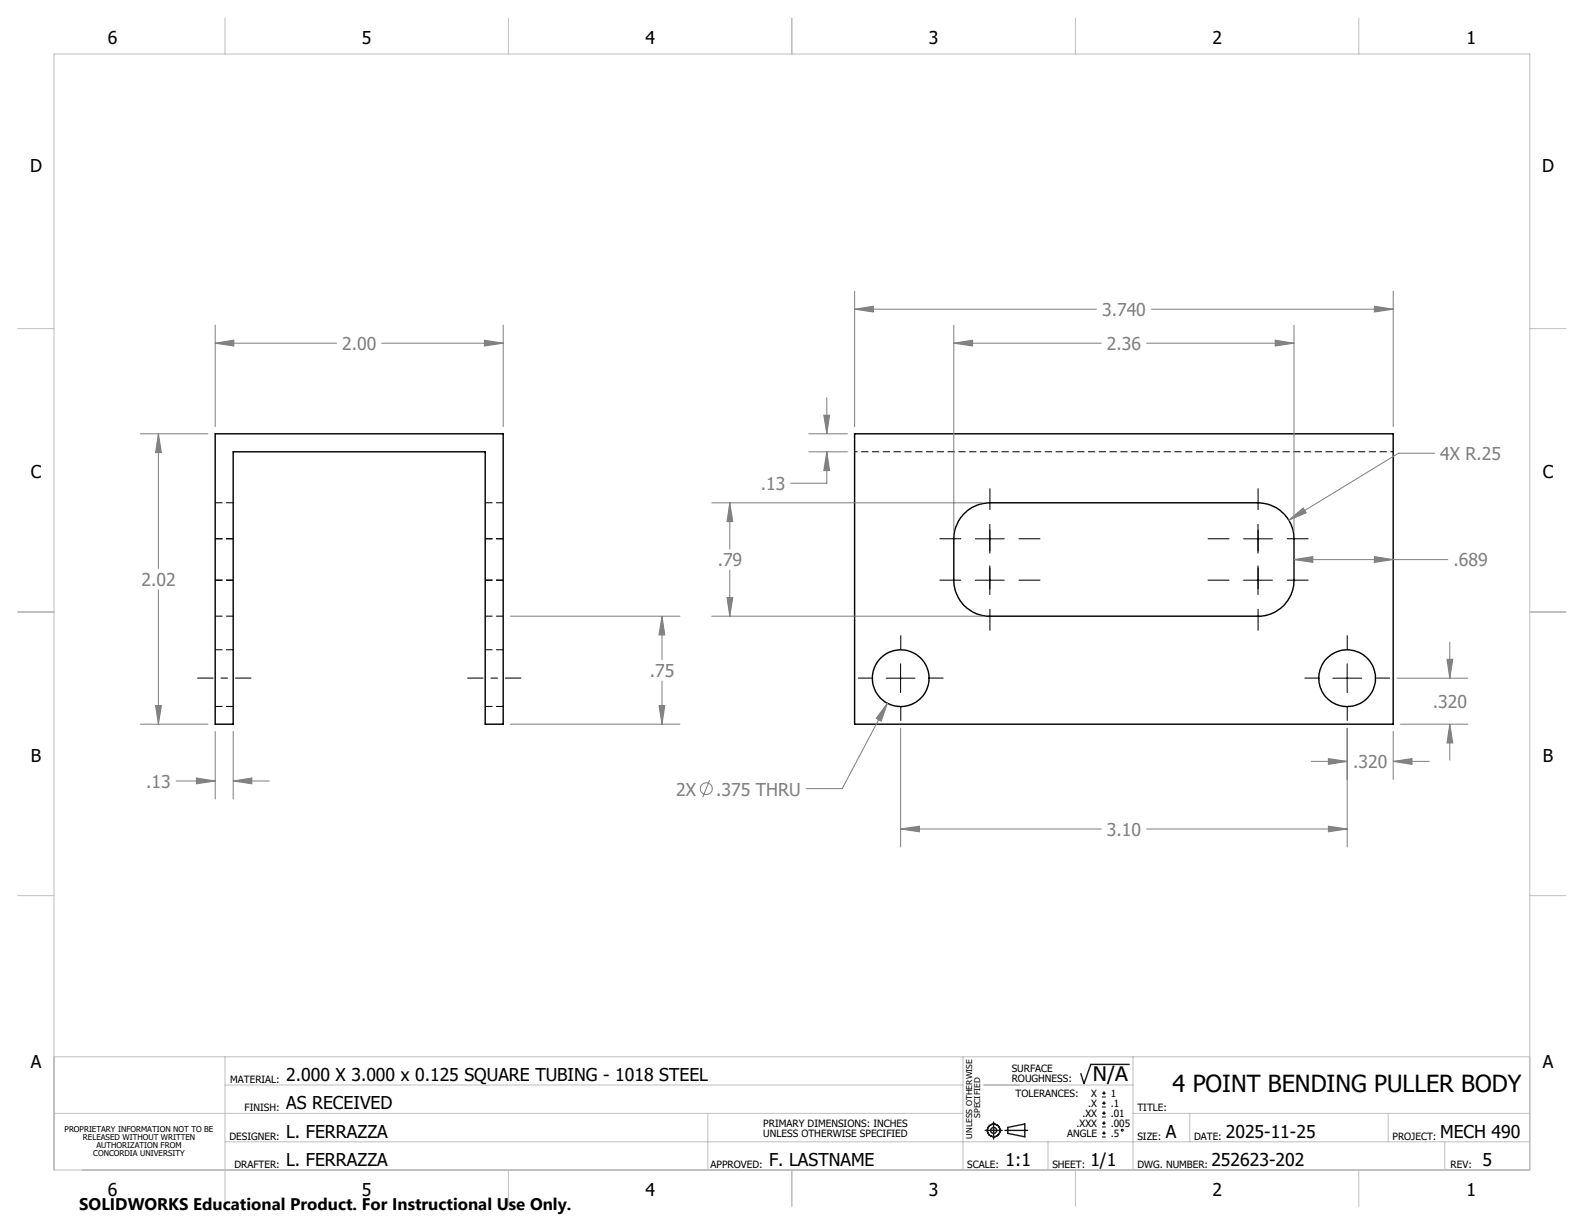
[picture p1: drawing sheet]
<svg xmlns="http://www.w3.org/2000/svg" width="279mm" height="216mm" viewBox="0 0 279 216" stroke-linecap="round" stroke-linejoin="round" font-family="sans-serif">
<g fill="none" stroke="#000" stroke-width=".18" stroke-dasharray="1.3 .6" stroke-linecap="butt">
<path d="M38 95h3.1M41.1 88.7h-3.1M41.1 95h-3.1M85.6 95h3.2M88.8 88.7h-3.2M88.8 95h-3.2M38 108.7h3.1M38 102.3h3.1M41.1 102.3h-3.1M41.1 114.6h-3.1M85.6 108.7h3.2M85.6 102.3h3.2"/>
<path d="M88.8 102.3h-3.2M88.8 114.6h-3.2M38 124.6h3.1M85.6 124.6h3.2"/>
</g>
<g fill="none" stroke="#000" stroke-width=".25">
<path d="M38 76.5h50.8v51.2h-3.2v-48h-44.5v48h-3.1zM150.7 76.5h95v51.2h-95zM169.8 90.8a6.6 6.6 0 0 1 4.8-2.1h47.3a6.4 6.4 0 0 1 6.3 6.3v7.3a6.3 6.3 0 0 1-6.3 6.4h-47.3a6.3 6.3 0 0 1-6.4-6.4v-7.3a6.6 6.6 0 0 1 1.6-4.2z"/>
<circle cx="158.9" cy="119.6" r="5"/>
<circle cx="237.6" cy="119.6" r="5"/>
</g>
<path d="M150.8 79.7h95" fill="none" stroke="#000" stroke-width=".18" stroke-dasharray="1.3 .6" stroke-dashoffset=".8" stroke-linecap="butt"/>
<g fill="none" stroke="#808080" stroke-width=".18">
<path d="M38 57.4v17.8M88.8 57.4v17.8M150.7 54.5l3.4-.5v1zM150.7 51.4v23.8M150.7 54.5h42.7M168.2 57.4v36.4M203.1 54.5h42.6M228.2 57.4v36.4M242.4 54l3.3 .5-3.3 .5zM245.7 51.4v23.8M24.8 76.5h11.9M27.9 76.5l.6 3.3h-1.1z"/>
<path d="M27.9 76.5v23.8M38 60.5l3.2-.5v1zM38 60.5h21.4M67.3 60.5h21.5M85.4 60l3.4 .5-3.4 .5zM142.7 76.5h6.8M142.7 79.7h6.8M145.3 73.2h1l-.5 3.3zM145.8 79.7l.5 3.3h-1zM145.8 79.7v5.5h-6.3M145.8 70.2v6.3M168.2 60.5l3.4-.5v1z"/>
<path d="M168.2 60.5h26M202.2 60.5h26M224.9 60l3.3 .5-3.3 .5zM253 79.9h-6.3l-19.4 11.9M125.6 88.7h47.7M128.7 88.7l.6 3.3h-1.1zM128.7 88.7v8.1M227.3 91.8l2.6-2.2 .5 .9zM228.2 98.7l3.4-.5v1zM228.2 98.7h27.2M242.4 98.2l3.3 .5-3.3 .5zM27.9 104v23.7"/>
<path d="M90 108.7h29.9M116.8 108.7l.5 3.3h-1.1zM116.8 108.7v7.6M125.6 108.7h47.7M128.2 105.4h1.1l-.6 3.3zM128.7 100.6v8.1M246.4 119.6h12.5M255.2 116.3h1.1l-.6 3.3zM255.7 113.3v6.3M24.8 127.7h11.9M27.4 124.5h1.1l-.6 3.2zM31.1 137.8h6.9"/>
<path d="M34.6 137.2l3.4 .6-3.4 .5zM38 129v11.9M41.1 137.8l3.3-.6v1.1zM41.1 129v11.9M41.1 137.8h6.4M90 127.7h29.9M116.2 124.5h1.1l-.5 3.2zM116.8 120.1v7.6M125.2 137.6l-1.2 3M156.5 124l-1.1 3.2-.8-.5zM156.5 124l-7.9 15.1h-6.4M158.9 128.4v21"/>
<path d="M231.3 134.3h6.3M234.3 133.8l3.3 .5-3.3 .5zM237.6 128.4v21M245.7 134.3l3.4-.5v1zM245.7 129v8.5M245.7 134.3h6.4M247 127.7h11.9M255.7 127.7l.6 3.4h-1.1zM255.7 127.7v6.4M158.9 146.2l3.3-.5v1zM158.9 146.2h35.3M202.2 146.2h35.4"/>
<path d="M234.3 145.7l3.3 .5-3.3 .5z"/>
<circle cx="124.6" cy="139.1" r="1.05"/>
</g>
<g fill="none" stroke="#000" stroke-width=".18">
<path d="M172 95h5.1M174.6 92.5v5.1M174.6 99.8v5.1M219.4 95h5M221.9 92.5v5.1M221.9 99.8v5.1M156.3 119.6h5.1M158.9 117.1v5.1M172 102.3h5.1M219.4 102.3h5M235.1 119.6h5.1M237.6 117.1v5.1"/>
<path d="M194.4 193.5h.7M194.4 192.8h.7M194.4 195.3h.7M194.4 194.6h.7M194.4 197h.7M194.4 196.4h.7M194.4 198.8h.7M194.4 198.1h.7M194.4 199.9h.7M194.7 192.5v.6M194.7 194.2v.7M194.7 196v.7"/>
<path d="M194.7 197.8v.6M194.7 199.5v.7M194.4 200.6h.7"/>
<circle cx="198" cy="199.4" r=".16"/>
</g>
<g fill="none" stroke="#191924" stroke-width=".25">
<path d="M173.8 199.4h3M175.3 197.9v3M177.3 199.4h4M177.8 198.9l3-.6v2.2l-3-.6zM199.2 187.7h-6.8l-1.2 3.4-.6-1.7"/>
<circle cx="175.3" cy="199.4" r="1.11"/>
<circle cx="175.3" cy="199.4" r=".52"/>
</g>
<path d="M34.8 119.6h9.5M91.9 119.6h-9.5" fill="none" stroke="#000" stroke-width=".18" stroke-dasharray="15.2 1.3 1.3 1.3" stroke-dashoffset="12.4" stroke-linecap="butt"/>
<g fill="none" stroke="#000" stroke-width=".18" stroke-dasharray="15.2 1.3 1.3 1.3" stroke-linecap="butt">
<path d="M169.5 95h-3.8M174.6 90v-3.9M174.6 97.3v-3.9M179.7 95h3.8M216.8 95h-3.8M221.9 90v-3.9M221.9 97.3v-3.9M227 95h3.8M153.8 119.6h-2.5M158.9 114.5v-2.4M164 119.6h2.4M169.5 102.3h-3.8"/>
<path d="M174.6 100.1v3.8M174.6 107.4v3.8M179.7 102.3h3.8M216.8 102.3h-3.8M221.9 100.1v3.8M221.9 107.4v3.8M227 102.3h3.8M232.6 119.6h-2.5M237.6 114.5v-2.4M242.7 119.6h2.5M158.9 124.7v2.4M237.6 124.7v2.4"/>
</g>
<g fill="none" stroke="#c0c0c0" stroke-width=".18">
<path d="M9.5 9.5h260.3v196.9h-260.3zM39.7 3.2v6.3M89.7 3.2v6.3M139.7 3.2v6.4M189.7 3.2v6.3M239.7 3.2v6.3M3.1 58h6.4M269.8 58h6.4M3.1 107.9h6.4M269.8 107.9h6.4M3.1 158h6.4M269.8 158h6.4"/>
<path d="M9.5 186.4h260.3M9.5 196.4h160.4M39.7 186.4v26.4M39.7 191.4h130.2M124.8 196.4v10M169.9 186.4v20M173.5 191.4h26.3M199.8 196.4h70M199.8 186.4v20M209.9 196.4v5M244.9 196.4v5M39.7 201.4h230.1"/>
<path d="M89.7 206.4v6.4M139.7 206.4v6.4M184.9 201.4v5M189.7 206.4v6.4M239.7 206.4v6.4M254.8 201.4v5"/>
</g>
<path d="M85.4 60l3.4 .5-3.4 .5zM38 60.5l3.2-.5v1zM27.9 76.5l.6 3.3h-1.1zM27.4 124.5h1.1l-.6 3.2zM34.6 137.2l3.4 .6-3.4 .5zM41.1 137.8l3.3-.6v1.1zM116.8 108.7l.5 3.3h-1.1zM116.2 124.5h1.1l-.5 3.2zM150.7 54.5l3.4-.5v1zM242.4 54l3.3 .5-3.3 .5zM168.2 60.5l3.4-.5v1zM224.9 60l3.3 .5-3.3 .5zM128.7 88.7l.6 3.3h-1.1zM128.2 105.4h1.1l-.6 3.3zM227.3 91.8l3.1-1.3-.5-.9zM255.2 116.3h1.1l-.6 3.3zM255.7 127.7l.6 3.4h-1.1zM234.3 133.8l3.3 .5-3.3 .5zM245.7 134.3l3.4-.5v1zM228.2 98.7l3.4-.5v1zM242.4 98.2l3.3 .5-3.3 .5zM234.3 145.7l3.3 .5-3.3 .5zM158.9 146.2l3.3-.5v1zM145.8 79.7l.5 3.3h-1zM145.3 73.2h1l-.5 3.3zM156.5 124l-1.9 2.7 .8 .5z" fill="#808080"/>
<text font-size="4.2" x="206.8" y="192.6">4 POINT BENDING PULLER BODY</text>
<text font-size="3.5" x="192.8" y="190.6">N/A</text>
<g font-size="3.1">
<text x="19" y="7.8">6</text>
<text x="63.9" y="7.8">5</text>
<text x="113.9" y="7.8">4</text>
<text x="163.9" y="7.8">3</text>
<text x="213.8" y="7.8">2</text>
<text x="258.7" y="7.8">1</text>
<text x="5.3" y="30.4">D</text>
<text x="272" y="30.4">D</text>
<text x="5.4" y="84.4">C</text>
<text x="272.1" y="84.4">C</text>
<text x="5.4" y="134.4">B</text>
<text x="272.1" y="134.4">B</text>
<text x="5.4" y="188.4">A</text>
<text x="50.5" y="190.7">2.000 X 3.000 x 0.125 SQUARE TUBING - 1018 STEEL</text>
<text x="272.1" y="188.4">A</text>
<text x="50.5" y="195.7">AS RECEIVED</text>
<text x="50.5" y="200.8">L. FERRAZZA</text>
<text x="205.7" y="200.8">A</text>
<text x="216.2" y="200.8">2025-11-25</text>
<text x="254" y="200.8">MECH 490</text>
<text x="50.5" y="205.7">L. FERRAZZA</text>
<text x="135.7" y="205.7">F. LASTNAME</text>
<text x="177.4" y="205.7">1:1</text>
<text x="192.3" y="205.7">1/1</text>
<text x="213.7" y="205.7">252623-202</text>
<text x="261.5" y="205.7">5</text>
<text x="19" y="211">6</text>
<text x="63.9" y="211">5</text>
<text x="113.9" y="211">4</text>
<text x="163.9" y="211">3</text>
<text x="213.8" y="211">2</text>
<text x="258.7" y="211">1</text>
</g>
<g font-size="3.1" fill="#808080">
<text x="194.4" y="55.7">3.740</text>
<text x="60.4" y="61.7">2.00</text>
<text x="195.2" y="61.7">2.36</text>
<text x="254" y="81.1">4X R.25</text>
<text x="134.2" y="86.4">.13</text>
<text x="126.6" y="99.9">.79</text>
<text x="256.4" y="99.9">.689</text>
<text x="25" y="103.3">2.02</text>
<text x="114.6" y="119.4">.75</text>
<text x="252.7" y="124.9">.320</text>
<text x="238.7" y="135.5">.320</text>
<text x="25.8" y="139">.13</text>
<text x="119.3" y="140.3">2X</text>
<text x="126.3" y="140.3">.375 THRU</text>
<text x="195.2" y="147.4">3.10</text>
</g>
<text font-size="3" x="14" y="213.5">SOLIDWORKS Educational Product. For Instructional Use Only.</text>
<g font-size="1.8">
<text x="40.6" y="191">MATERIAL:</text>
<text x="178.5" y="189">SURFACE</text>
<text x="178.5" y="190.8">ROUGHNESS:</text>
<text x="43.1" y="196">FINISH:</text>
<text x="179.1" y="193.5">TOLERANCES:</text>
<text x="190.9" y="197">.XX</text>
<text x="191.9" y="195.2">.X</text>
<text x="192.5" y="193.5">X</text>
<text x="195.9" y="193.5">1</text>
<text x="195.9" y="195.2">.1</text>
<text x="195.9" y="197">.01</text>
<text x="200.6" y="196">TITLE:</text>
<text x="40.5" y="201">DESIGNER:</text>
<text x="134.6" y="198.8">PRIMARY DIMENSIONS: INCHES</text>
<text x="134.6" y="200.5">UNLESS OTHERWISE SPECIFIED</text>
<text x="188.2" y="200.5">ANGLE</text>
<text x="189.9" y="198.8">.XXX</text>
<text x="195.9" y="198.8">.005</text>
<text x="195.9" y="200.5">.5</text>
<text x="200.6" y="201">SIZE:</text>
<text x="210.6" y="201">DATE:</text>
<text x="245.6" y="201">PROJECT:</text>
<text x="41.3" y="205.9">DRAFTER:</text>
<text x="125.3" y="205.9">APPROVED:</text>
<text x="170.6" y="205.9">SCALE:</text>
<text x="185.6" y="205.9">SHEET:</text>
<text x="200.6" y="205.9">DWG. NUMBER:</text>
<text x="255.9" y="205.9">REV:</text>
</g>
<g font-size="1.4">
<text x="172.9" y="197.2" transform="rotate(-90 172.9 197.2)">SPECIFIED</text>
<text x="11.4" y="199.7">PROPRIETARY INFORMATION NOT TO BE</text>
<text x="14.6" y="201.1">RELEASED WITHOUT WRITTEN</text>
<text x="16.5" y="203.9">CONCORDIA UNIVERSITY</text>
<text x="17" y="202.5">AUTHORIZATION FROM</text>
<text x="171.5" y="200.8" transform="rotate(-90 171.5 200.8)">UNLESS OTHERWISE</text>
</g>
</svg>
